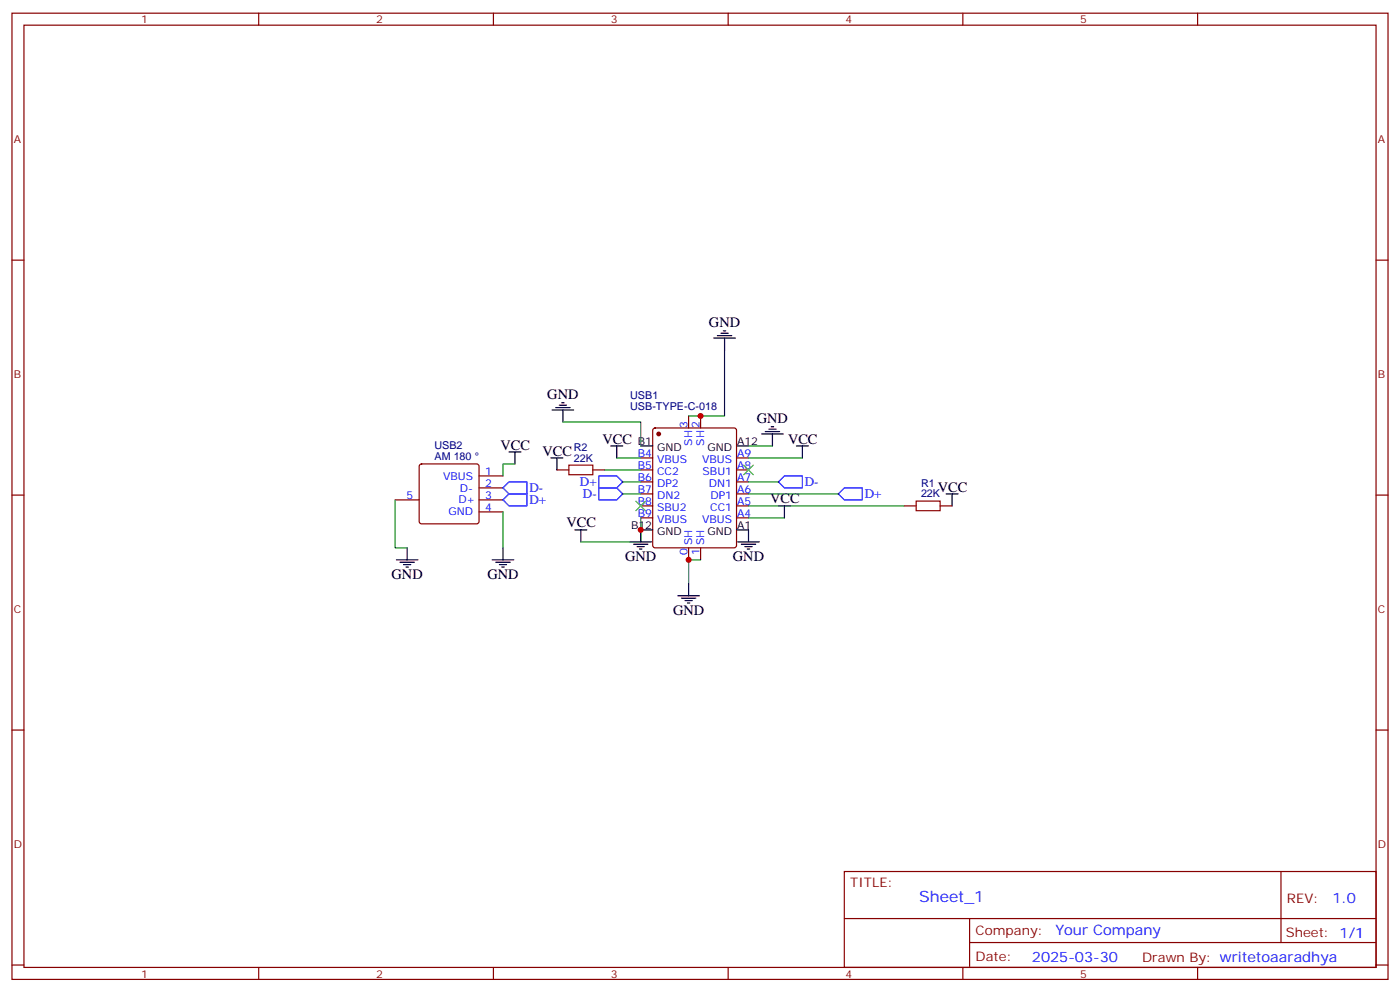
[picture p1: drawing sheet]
<svg xmlns="http://www.w3.org/2000/svg" width="412mm" height="292mm" viewBox="0 0 412 292" stroke-linecap="round" stroke-linejoin="round" font-family="sans-serif">
<g fill="none" stroke="#870000" stroke-width=".35">
<path d="M3.5 3.9h405.4v284.3h-405.4zM7.1 7.4h398.2v277.3h-398.2zM76.2 3.9v3.5M145.3 3.9v3.5M214.5 3.9v3.5M283.6 3.9v3.5M352.8 3.9v3.5M3.5 76.6h3.6M405.3 76.6h3.6M123.7 136.7l.5-.2h16.2l.5 .2 .2 .5v16.3l-.2 .5-.5 .2h-16.2l-.5-.3-.2-.4v-16.3zM164 138.3h3.6M174.6 138.3h3.6"/>
<path d="M188.7 134.8h3.6M188.7 138.3h3.6M192.5 126.1l.5-.2h23.3l.5 .2 .2 .5v33.9l-.3 .5-.4 .2h-23.3l-.5-.2-.2-.5v-33.9zM202.8 122.4v3.5M206.4 122.4v3.5M217 134.8h3.5M217 138.3h3.5M3.5 145.7h3.6M116.4 147.1h7.1M141.1 147.1h7.1M141.1 143.6h7.1M141.1 140.1h7.1"/>
<path d="M141.1 150.6h7.1M188.7 141.8h3.6M188.7 145.3h3.6M188.7 148.9h3.6M188.7 152.4h3.6M217 141.8h3.5M217 145.3h3.5M217 148.9h3.5M217 152.4h3.5M266.3 148.9h3.6M276.9 148.9h3.6M405.3 145.7h3.6"/>
<path d="M202.8 161.2v3.5M206.4 161.2v3.5M3.5 214.8h3.6M405.3 214.8h3.6M248.7 256.5h156.6v28.2h-156.6zM377.3 256.5v20.9M248.7 270.3h156.5M285.6 277.4h119.6M285.6 270.3v14.1M3.5 284h3.6M76.2 284.7v3.5M145.3 284.7v3.5"/>
<path d="M214.5 284.7v3.5M283.6 284.7v3.5M352.8 284.7v3.5M405.3 284h3.6"/>
</g>
<circle cx="194" cy="127.7" r=".53" fill="#870000" stroke="#870000" stroke-width=".35"/>
<g fill="none" stroke="#000" stroke-width=".35">
<path d="M210.3 99.5h6.3M211.3 98.8h4.2M212.4 98.1h2.1M213.1 97.4h.7M213.4 99.5v3.5M163.7 119.9h4.2M164.7 119.2h2.2M165.5 118.5h.7M149.9 133h3.6M151.7 133v3.5M162.3 134.8h3.5M162.6 120.6h6.4"/>
<path d="M164 134.8v3.5M165.8 120.6v3.6M179.9 131.2h3.5M181.7 131.2v3.6M188.7 131.2h3.6M217 131.2h3.5M224.4 127.7h6.3M225.4 127h4.3M226.5 126.3h2.1M227.2 125.6h.7M227.5 127.7v3.5M234.6 131.2h3.5"/>
<path d="M236.4 131.2v3.6M169.3 155.9h3.6M171.1 155.9v3.6M185.6 159.5h6.3M192.3 155.9h-3.6v3.6M217 155.9h3.5v3.6M217.3 159.5h6.4M229.3 148.9h3.5M231.1 148.9v3.5M278.7 145.3h3.5M280.5 145.3v3.6M116.8 164.7h6.3"/>
<path d="M117.8 165.5h4.3M118.9 166.2h2.1M119.6 166.9h.7M119.9 161.2v3.5M145 164.7h6.3M146 165.5h4.3M147.1 166.2h2.1M147.8 166.9h.7M148.2 161.2v3.5M186.6 160.2h4.3M187.7 160.9h2.1M188.4 161.6h.7"/>
<path d="M199.7 175.3h6.3M200.7 176h4.3M201.8 176.7h2.1M202.5 177.4h.7M202.8 171.8v3.5M218.4 160.2h4.2M219.4 160.9h2.1M220.1 161.6h.7"/>
</g>
<path d="M167.6 136.9h7v2.8h-7zM269.9 147.5h7v2.8h-7z" fill="none" stroke="#a10000" stroke-width=".35"/>
<g fill="none" stroke="#008700" stroke-width=".35">
<path d="M213.4 103v19.4h-10.6M151.7 136.5h-3.5v3.6M165.8 124.2h22.9v7M178.2 138.3h10.5M181.7 134.8h7M220.5 134.8h15.9M220.5 131.2h7M116.4 147.1v14.1h3.5M148.2 150.6v10.6M183.4 141.8h5.3M183.4 145.3h5.3M188.7 152.4v7.1h-17.6"/>
<path d="M220.5 152.4h10.6M220.5 141.8h8.8M220.5 145.3h26.4M220.5 148.9h45.8M206.4 164.7h-3.6v7.1"/>
</g>
<path d="M148.2 147.1l1.7-1.8h5.3v3.6h-5.3zM148.2 143.6l1.7-1.8h5.3v3.5h-5.3zM176.4 140.1h5.3l1.7 1.7-1.7 1.8h-5.3zM176.4 143.6h5.3l1.7 1.7-1.7 1.8h-5.3zM229.3 141.8l1.8-1.7h5.3v3.5h-5.3zM246.9 145.3l1.8-1.7h5.3v3.5h-5.3z" fill="none" stroke="#00f" stroke-width=".35"/>
<path d="M219.1 136.9l2.8 2.8M221.9 136.9l-2.8 2.8M187.3 147.5l2.8 2.8M190.1 147.5l-2.8 2.8" fill="none" stroke="#3c3" stroke-width=".35"/>
<g fill="#c00">
<circle cx="206.4" cy="122.4" r=".88"/>
<circle cx="202.8" cy="164.7" r=".88"/>
<circle cx="188.7" cy="155.9" r=".88"/>
</g>
<text font-size="4.6" fill="#00f" x="270.8" y="265.5">Sheet_1</text>
<g font-size="4.2">
<text x="208.8" y="96.3">GND</text>
<text x="161.2" y="117.5">GND</text>
<text x="223" y="124.5">GND</text>
<text x="177.4" y="130.5">VCC</text>
<text x="232.1" y="130.5">VCC</text>
<text x="147.5" y="132.3">VCC</text>
<text x="159.8" y="134.1">VCC</text>
<text x="226.8" y="148.2">VCC</text>
<text x="276.2" y="144.6">VCC</text>
<text x="166.9" y="155.2">VCC</text>
<text x="184.1" y="165.1">GND</text>
<text x="215.9" y="165.1">GND</text>
<text x="115.4" y="170.4">GND</text>
<text x="143.6" y="170.4">GND</text>
<text x="198.3" y="181">GND</text>
</g>
<g font-size="4.2" fill="#00f">
<text x="392.5" y="265.7">1.0</text>
<text x="310.9" y="275.3">Your Company</text>
<text x="304" y="283.1">2025-03-30</text>
</g>
<g font-size="3.9" fill="#00f">
<text x="170.8" y="143.1">D+</text>
<text x="237.1" y="143">D-</text>
<text x="155.9" y="148.3">D+</text>
<text x="155.9" y="144.8">D-</text>
<text x="171.7" y="146.6">D-</text>
<text x="254.7" y="146.5">D+</text>
</g>
<g font-size="3.9" fill="#800">
<text x="250.5" y="261.1">TITLE:</text>
<text x="379.1" y="265.7">REV:</text>
<text x="287.4" y="275.3">Company:</text>
<text x="378.7" y="275.9">Sheet: 1/1</text>
<text x="287.4" y="282.9">Date:</text>
<text x="336.4" y="283">Drawn By: writetoaaradhya</text>
</g>
<g font-size="3.2" fill="#800">
<text x="41.6" y="6.9">1</text>
<text x="110.8" y="6.9">2</text>
<text x="179.9" y="6.9">3</text>
<text x="249.1" y="6.9">4</text>
<text x="318.2" y="6.9">5</text>
<text x="4.1" y="42">A</text>
<text x="405.9" y="42">A</text>
<text x="4.1" y="111.1">B</text>
<text x="405.9" y="111.1">B</text>
<text x="4.1" y="180.3">C</text>
<text x="405.9" y="180.3">C</text>
<text x="4.1" y="249.4">D</text>
<text x="405.9" y="249.4">D</text>
<text x="41.6" y="287.7">1</text>
<text x="110.8" y="287.7">2</text>
<text x="179.9" y="287.7">3</text>
<text x="249.1" y="287.7">4</text>
<text x="318.2" y="287.7">5</text>
</g>
<g font-size="3.2" fill="#000080">
<text x="185.6" y="117.5">USB1</text>
<text x="185.6" y="120.6">USB-TYPE-C-018</text>
<text x="128" y="135.3">AM 180</text>
<text x="128" y="132.1">USB2</text>
<text x="169" y="135.8">22K</text>
<text x="169" y="132.6">R2</text>
<text x="271.3" y="143.2">R1</text>
<text x="271.3" y="146.4">22K</text>
</g>
<g font-size="3.2" fill="#00f">
<text x="202.5" y="125.9" transform="rotate(-90 202.5 125.9)">3</text>
<text x="206" y="125.9" transform="rotate(-90 206 125.9)">2</text>
<text x="203.9" y="131.2" transform="rotate(-90 203.9 131.2)">SH</text>
<text x="207.4" y="131.2" transform="rotate(-90 207.4 131.2)">SH</text>
<text x="187.9" y="134.4">B4</text>
<text x="187.9" y="137.9">B5</text>
<text x="193.6" y="136.2">VBUS</text>
<text x="206.8" y="136.2">VBUS</text>
<text x="217.1" y="137.9">A8</text>
<text x="217.1" y="134.4">A9</text>
<text x="130.5" y="141.1">VBUS</text>
<text x="142.9" y="143.2">2</text>
<text x="142.9" y="139.7">1</text>
<text x="187.9" y="141.5">B6</text>
<text x="193.6" y="139.7">CC2</text>
<text x="193.6" y="143.2">DP2</text>
<text x="207" y="139.7">SBU1</text>
<text x="208.8" y="143.2">DN1</text>
<text x="217.1" y="141.5">A7</text>
<text x="119.7" y="146.8">5</text>
<text x="135" y="148.2">D+</text>
<text x="135.5" y="144.6">D-</text>
<text x="142.9" y="146.8">3</text>
<text x="187.9" y="145">B7</text>
<text x="187.9" y="148.5">B8</text>
<text x="193.6" y="146.8">DN2</text>
<text x="209.3" y="146.8">DP1</text>
<text x="217.1" y="148.5">A5</text>
<text x="217.1" y="145">A6</text>
<text x="132.1" y="151.7">GND</text>
<text x="142.9" y="150.3">4</text>
<text x="187.9" y="152">B9</text>
<text x="193.6" y="150.3">SBU2</text>
<text x="193.6" y="153.8">VBUS</text>
<text x="206.8" y="153.8">VBUS</text>
<text x="209.2" y="150.3">CC1</text>
<text x="217.1" y="152">A4</text>
<text x="203.9" y="160.5" transform="rotate(-90 203.9 160.5)">SH</text>
<text x="207.4" y="160.5" transform="rotate(-90 207.4 160.5)">SH</text>
<text x="202.5" y="163.2" transform="rotate(-90 202.5 163.2)">0</text>
<text x="206" y="163.2" transform="rotate(-90 206 163.2)">1</text>
</g>
<g font-size="3.2">
<text x="187.9" y="130.9">B1</text>
<text x="217.1" y="130.9">A12</text>
<text x="193.6" y="132.6">GND</text>
<text x="208.4" y="132.6">GND</text>
<text x="185.9" y="155.6">B12</text>
<text x="217.1" y="155.6">A1</text>
<text x="193.6" y="157.3">GND</text>
<text x="208.4" y="157.3">GND</text>
</g>
</svg>
